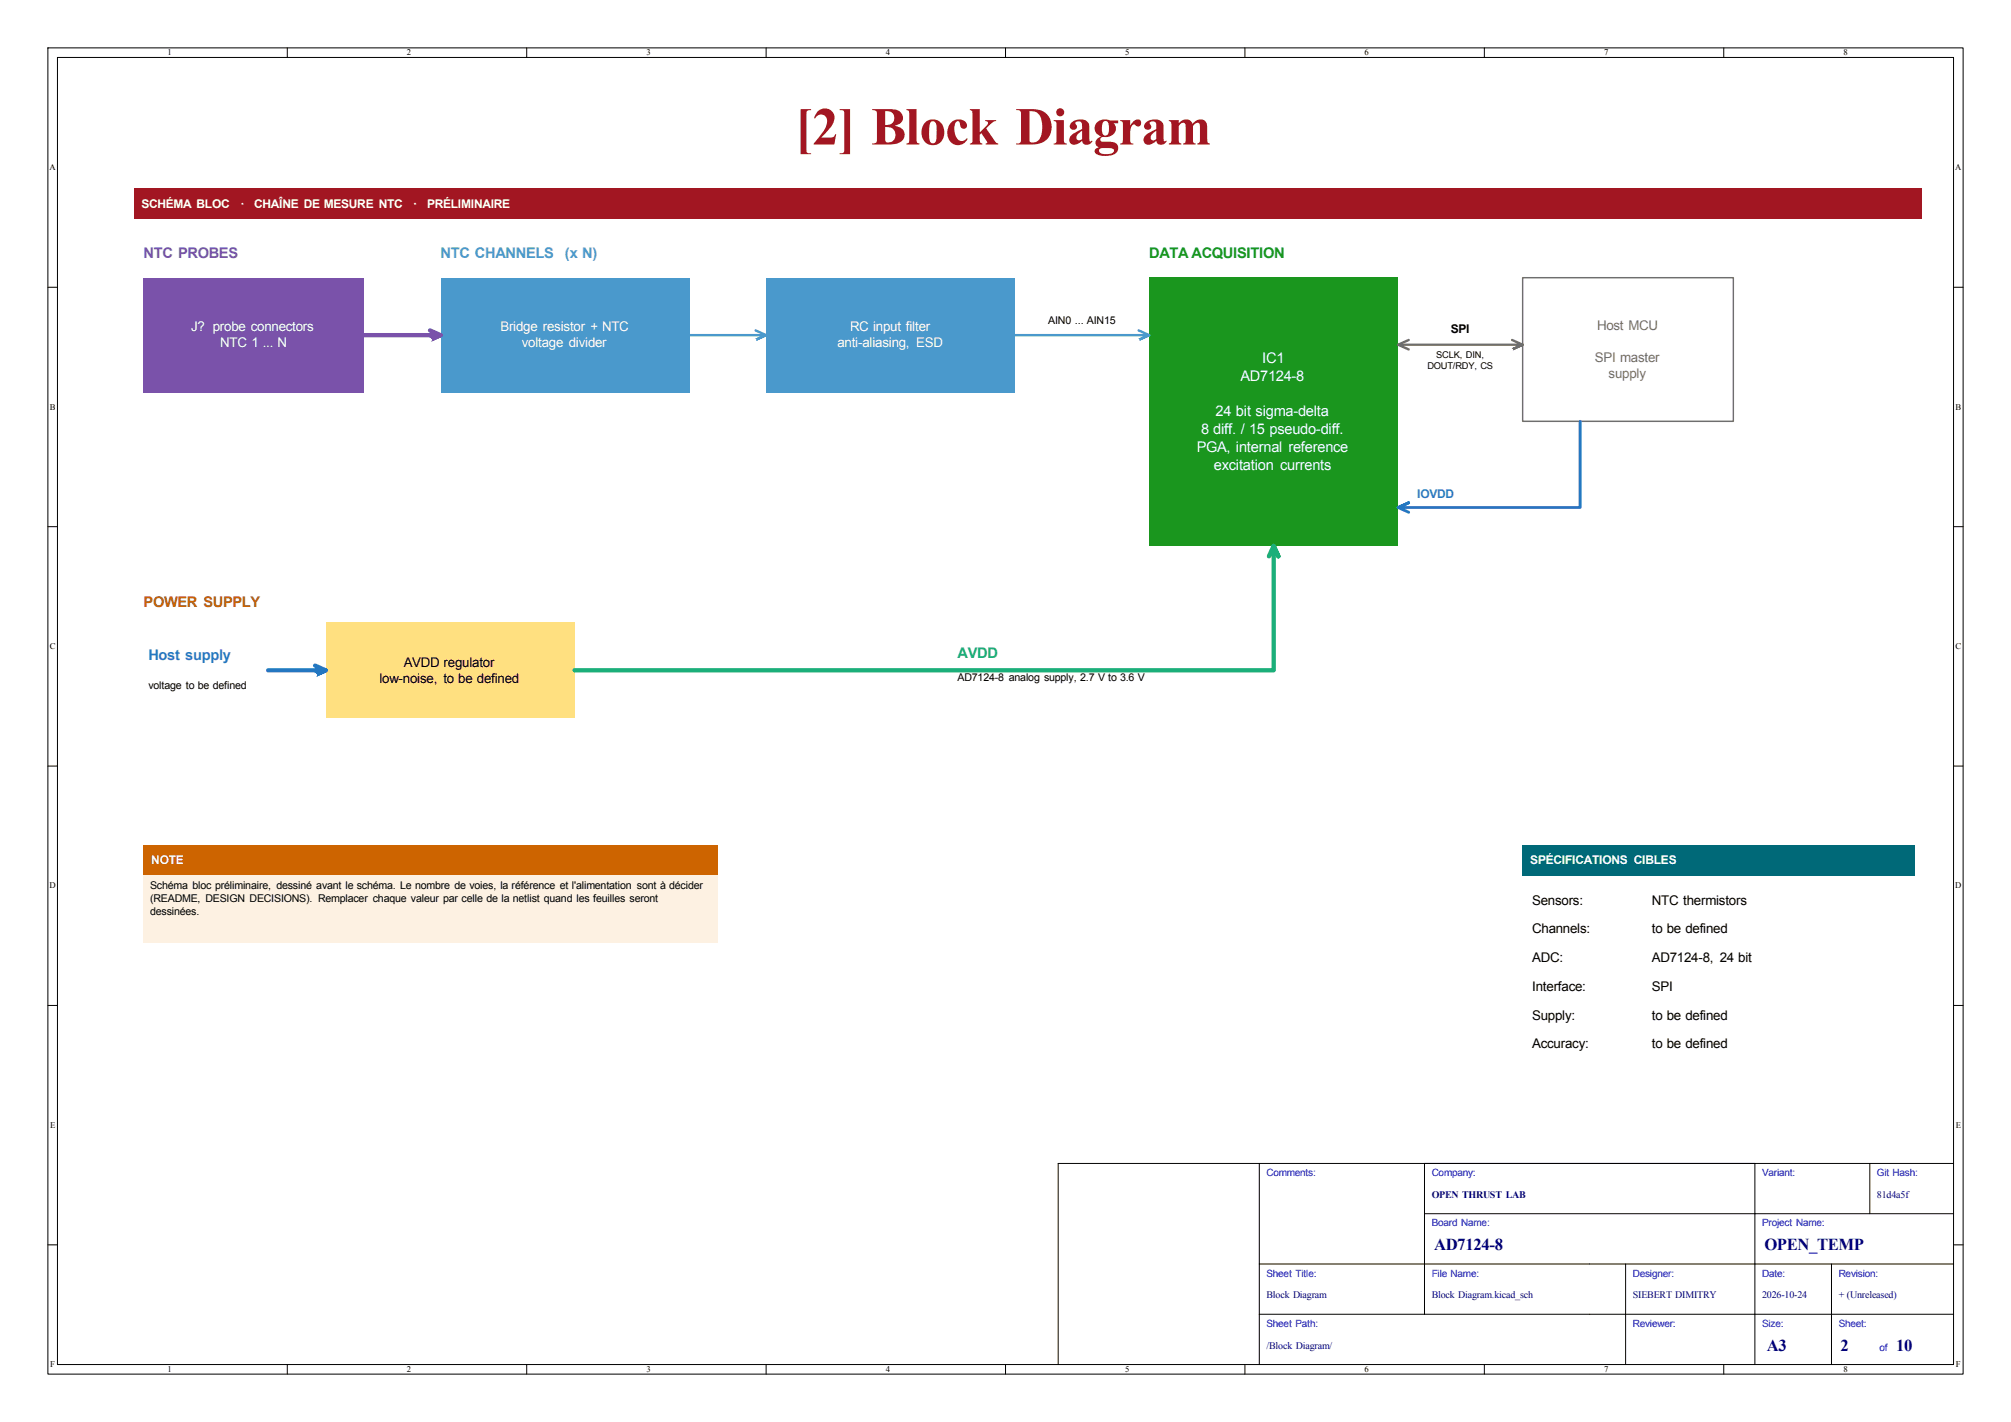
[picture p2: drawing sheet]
<svg xmlns="http://www.w3.org/2000/svg" width="420mm" height="297mm" viewBox="0 0 420 297" stroke-linecap="round" stroke-linejoin="round" font-family="sans-serif">
<g fill="none" stroke="#000" stroke-width=".21">
<path d="M10 10h400v277h-400zM12 12h396v273h-396zM60 10v2M110 10v2M160 10v2M210 10v2M260 10v2M310 10v2M360 10v2M10 60h2M408 60h2M10 110h2"/>
<path d="M408 110h2M10 160h2M408 160h2M10 210h2M408 210h2M263 243v42M297.5 253.5h110.5M297.5 243v31.5M366.5 243v42M390.5 243v10.5M408 243h-187v42M10 260h2"/>
<path d="M263 274.5h145M263 264h145M339.5 264v21M382.5 264v21M408 260h2M60 285v2M110 285v2M160 285v2M210 285v2M260 285v2M310 285v2M360 285v2"/>
</g>
<path d="M30 58h46v24h-46z" fill="#7a52aa"/>
<path d="M318 176.5h82v6.4h-82z" fill="#006978"/>
<path d="M68 130h52v20h-52z" fill="#ffe080"/>
<path d="M30 176.5h120v6.4h-120z" fill="#cd6400"/>
<path d="M160 58h52v24h-52z" fill="#4a99cc"/>
<path d="M30 182.9h120v14h-120z" fill="#fdf1e2"/>
<path d="M27.9 39.4h373.4v6.3h-373.4z" fill="#a21622"/>
<path d="M92 58h52v24h-52z" fill="#4a99cc"/>
<path d="M240 58h52v56h-52z" fill="#1a961e"/>
<path d="M318 58h44v30h-44z" fill="none" stroke="#6e6e6e" stroke-width=".3"/>
<path d="M294.2 71l-2.2 1 2.2 1M315.8 71l2.2 1-2.2 1 2.2-1h-26" fill="none" stroke="#6e6e6e" stroke-width=".5"/>
<path d="M330 88v18h-38l2.2-1-2.2 1 2.2 1" fill="none" stroke="#2a78d6" stroke-width=".6"/>
<path d="M265 116.2l1-2.2 1 2.2-1-2.2v26h-146" fill="none" stroke="#1baf7a" stroke-width=".9"/>
<path d="M157.8 69l2.2 1-2.2 1 2.2-1h-16M237.8 69l2.2 1-2.2 1 2.2-1h-28" fill="none" stroke="#4a99cc" stroke-width=".5"/>
<path d="M89.8 69l2.2 1-2.2 1 2.2-1h-16" fill="none" stroke="#7a52aa" stroke-width=".9"/>
<path d="M65.8 139l2.2 1-2.2 1 2.2-1h-12" fill="none" stroke="#2a78d6" stroke-width=".9"/>
<text font-size="11.1" fill="#a21622" x="166" y="30.2">[2] Block Diagram</text>
<g font-size="3.5" fill="#00007f">
<text x="299.5" y="261.1">AD7124-8</text>
<text x="368.5" y="261.1">OPEN_TEMP</text>
<text x="369" y="282.1">A3</text>
<text x="384.4" y="282.1">2</text>
<text x="396" y="282.1">10</text>
</g>
<text font-size="3.1" fill="#7a52aa" x="30" y="53.9">NTC PROBES</text>
<g font-size="3.1" fill="#4a99cc">
<text x="92" y="53.9">NTC CHANNELS</text>
<text x="118" y="53.9">(x N)</text>
</g>
<text font-size="3.1" fill="#1a961e" x="240" y="53.9">DATA ACQUISITION</text>
<g font-size="3.1" fill="#fff">
<text x="263.6" y="75.9">IC1</text>
<text x="259.1" y="79.6">AD7124-8</text>
<text x="253.9" y="87">24 bit sigma-delta</text>
<text x="249.9" y="94.4">PGA, internal reference</text>
<text x="250.8" y="90.7">8 diff. / 15 pseudo-diff.</text>
<text x="253.5" y="98.1">excitation currents</text>
</g>
<text font-size="3.1" fill="#966e00" x="30" y="126.9">POWER SUPPLY</text>
<text font-size="3.1" fill="#2a78d6" x="31" y="137.9">Host supply</text>
<text font-size="3.1" fill="#1baf7a" x="200" y="137.4">AVDD</text>
<g font-size="2.8" fill="#fff">
<text x="39.9" y="69.2">J? probe connectors</text>
<text x="104.5" y="69.2">Bridge resistor + NTC</text>
<text x="177.5" y="69.2">RC input filter</text>
<text x="46" y="72.6">NTC 1 ... N</text>
<text x="109" y="72.6">voltage divider</text>
<text x="174.9" y="72.6">anti-aliasing, ESD</text>
</g>
<g font-size="2.8" fill="#6e6e6e">
<text x="333.5" y="68.8">Host MCU</text>
<text x="333.1" y="75.6">SPI master</text>
<text x="336" y="78.9">supply</text>
</g>
<g font-size="2.8">
<text x="79.2" y="142.6">low-noise, to be defined</text>
<text x="84.3" y="139.2">AVDD regulator</text>
<text x="320" y="189">Sensors:</text>
<text x="345" y="189">NTC thermistors</text>
<text x="320" y="195">Channels:</text>
<text x="345" y="195">to be defined</text>
<text x="320" y="201">ADC:</text>
<text x="345" y="201">AD7124-8, 24 bit</text>
<text x="320" y="207">Interface:</text>
<text x="345" y="207">SPI</text>
<text x="320" y="213">Supply:</text>
<text x="345" y="213">to be defined</text>
<text x="320" y="219">Accuracy:</text>
<text x="345" y="219">to be defined</text>
</g>
<g font-size="2.5" fill="#fff">
<text x="29.5" y="43.3">SCHÉMA BLOC</text>
<text x="50.3" y="43.3">·</text>
<text x="53.1" y="43.3">CHAÎNE DE MESURE NTC</text>
<text x="86.4" y="43.3">·</text>
<text x="89.2" y="43.3">PRÉLIMINAIRE</text>
<text x="31.6" y="180.5">NOTE</text>
<text x="319.6" y="180.5">SPÉCIFICATIONS CIBLES</text>
</g>
<text font-size="2.5" x="303" y="69.5">SPI</text>
<text font-size="2.5" fill="#2a78d6" x="296" y="104">IOVDD</text>
<g font-size="2.2">
<text x="218.9" y="67.6">AIN0 ... AIN15</text>
<text x="31" y="143.8">voltage to be defined</text>
<text x="200" y="142.3">AD7124-8 analog supply, 2.7 V to 3.6 V</text>
<text x="31.4" y="185.7">Schéma bloc préliminaire, dessiné avant le schéma. Le nombre de voies, la référence et l'alimentation sont à décider</text>
<text x="31.4" y="188.3">(README, DESIGN DECISIONS). Remplacer chaque valeur par celle de la netlist quand les feuilles seront</text>
<text x="31.4" y="191">dessinées.</text>
</g>
<g font-size="2.1" fill="#00f">
<text x="264.5" y="245.7">Comments:</text>
<text x="299" y="245.7">Company:</text>
<text x="368" y="245.7">Variant:</text>
<text x="392" y="245.7">Git Hash:</text>
<text x="299" y="256.2">Board Name:</text>
<text x="368" y="256.2">Project Name:</text>
<text x="264.5" y="266.7">Sheet Title:</text>
<text x="299" y="266.7">File Name:</text>
<text x="341" y="266.7">Designer:</text>
<text x="368" y="266.7">Date:</text>
<text x="384" y="266.7">Revision:</text>
<text x="264.5" y="277.2">Sheet Path:</text>
<text x="341" y="277.2">Reviewer:</text>
<text x="368" y="277.2">Size:</text>
<text x="384" y="277.2">Sheet:</text>
<text x="392.5" y="282.2">of</text>
</g>
<g font-size="2.1" fill="#00007f">
<text x="299" y="250.2">OPEN THRUST LAB</text>
<text x="392" y="250.2">81d4a5f</text>
<text x="264.5" y="271.2">Block Diagram</text>
<text x="299" y="271.2">Block Diagram.kicad_sch</text>
<text x="341" y="271.2">SIEBERT DIMITRY</text>
<text x="368" y="271.2">2026-10-24</text>
<text x="384" y="271.2">+ (Unreleased)</text>
<text x="264.5" y="281.7">/Block Diagram/</text>
</g>
<g font-size="1.9">
<text x="298.1" y="77">DOUT/RDY, CS</text>
<text x="299.9" y="74.7">SCLK, DIN,</text>
</g>
<g font-size="1.8">
<text x="35" y="11.6">1</text>
<text x="85" y="11.6">2</text>
<text x="135" y="11.6">3</text>
<text x="185" y="11.6">4</text>
<text x="235" y="11.6">5</text>
<text x="285" y="11.6">6</text>
<text x="335" y="11.6">7</text>
<text x="385" y="11.6">8</text>
<text x="10.3" y="35.6">A</text>
<text x="408.3" y="35.6">A</text>
<text x="10.4" y="85.6">B</text>
<text x="408.4" y="85.6">B</text>
<text x="10.4" y="135.6">C</text>
<text x="408.4" y="135.6">C</text>
<text x="10.3" y="185.6">D</text>
<text x="408.3" y="185.6">D</text>
<text x="10.4" y="235.6">E</text>
<text x="408.4" y="235.6">E</text>
<text x="10.5" y="285.6">F</text>
<text x="35" y="286.6">1</text>
<text x="85" y="286.6">2</text>
<text x="135" y="286.6">3</text>
<text x="185" y="286.6">4</text>
<text x="235" y="286.6">5</text>
<text x="285" y="286.6">6</text>
<text x="335" y="286.6">7</text>
<text x="385" y="286.6">8</text>
<text x="408.5" y="285.6">F</text>
</g>
</svg>
